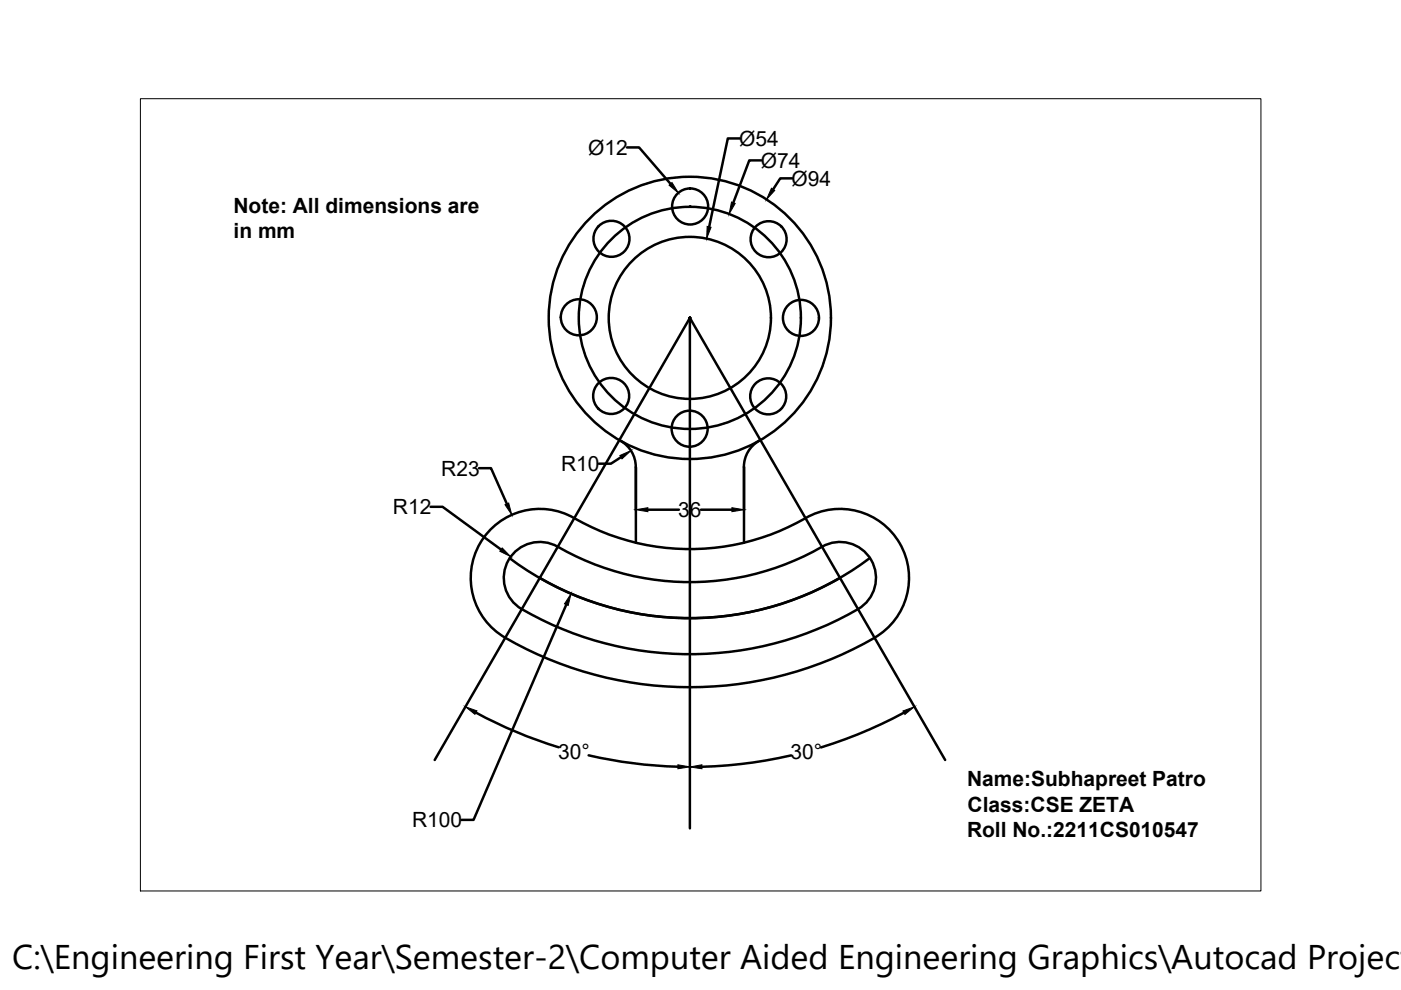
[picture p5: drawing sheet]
<svg xmlns="http://www.w3.org/2000/svg" width="297mm" height="210mm" viewBox="0 0 297 210" stroke-linecap="round" stroke-linejoin="round" font-family="sans-serif">
<!-- layer: 0 -->
<g fill="none" stroke="#000" stroke-width=".53">
<path d="M132.9 31.3h2.6l6.7 7.7M156.9 29.4h-2.6l-3.9 18.7M161.4 34h-2.5l-3.4 9M168 37.8h-2.6l-1.5 2.3M146.3 43.8h.1M146.3 43.7v.2M146.2 67.4h.1M146.3 67.3v108.3M101.6 99.3h2.5l3.4 7.5M131.6 93.5a6.4 6.4 0 0 1 3.2 5.5v16.1M131.7 96.9l-2.2 1.4h-2.5M161 93.5a6.4 6.4 0 0 0-3.3 5.5v16.1"/>
<path d="M91.3 107.5h2.5l12.4 9M104.5 111.8a14.6 14.6 0 0 1 17.3-1.9 49.4 49.4 0 0 0 50.3-.7 14.6 14.6 0 0 1 19 6.7 14.6 14.6 0 0 1-5.7 19.3 78.1 78.1 0 0 1-79.5-.8 14.6 14.6 0 0 1-1.4-22.6zM137.4 108.1h6.5M148.6 108.1h6.6M184.5 118.3a63.6 63.6 0 0 1-76.4 .1M110.6 129.2a71.3 71.3 0 0 0 71.3 0M110.6 129.1a7.6 7.6 0 0 1-2.8-10.4 7.6 7.6 0 0 1 10.5-2.8 56.4 56.4 0 0 0 57-.5 7.6 7.6 0 0 1 9.7 3.8 7.6 7.6 0 0 1-3.1 9.9M114.4 122.5h.1M114.5 122.5a63.7 63.7 0 0 0 63.6 0M114.5 122.5v.1M120.1 128.2l-19.7 45.6h-2.6M100.9 151.1l3.6 1.9 5 2.2 5.1 2 3.8 1.2"/>
<path d="M191.7 151.1l-4.9 2.5-5 2.1-7.7 2.8M92.2 161.1l54.1-93.7 54.1 93.7M124.8 160.1l4 .9 5.4 .8 5.4 .6 4.1 .2M167.7 160.2a94.4 94.4 0 0 1-18.9 2.4"/>
<circle cx="129.6" cy="50.6" r="3.8"/>
<circle cx="146.3" cy="43.8" r="3.8"/>
<circle cx="163" cy="50.7" r="3.8"/>
<circle cx="122.7" cy="67.3" r="3.8"/>
<circle cx="146.3" cy="67.4" r="29.9"/>
<circle cx="146.3" cy="67.4" r="23.6"/>
<circle cx="146.3" cy="67.4" r="17.2"/>
<circle cx="169.8" cy="67.4" r="3.8"/>
<circle cx="129.6" cy="84" r="3.8"/>
<circle cx="146.2" cy="90.9" r="3.8"/>
<circle cx="162.9" cy="84" r="3.8"/>
</g>
<g fill="#000" stroke="#000" stroke-width=".21">
<path d="M141.8 39.3l.7-.6 1.3 2.2zM163.6 39.9l.7 .5-1.8 1.9zM149.9 48l.9 .2-1 2.4zM155.1 42.8l.8 .3-1.3 2.3zM131.4 96.6l2.4-1.1-1.9 1.8zM106.5 116.2l1.8 1.8-2.3-1.1zM107.1 107l.8-.3 .6 2.4zM134.8 108.1l2.6-.5v.9zM155.2 107.6l2.5 .5-2.5 .4zM121.1 125.9l-.6 2.5-.8-.4zM98.7 149.9l2.4 .8-.4 .8zM191.4 150.7l2.5-.8-2 1.6z"/>
<path d="M143.7 162.2l2.6 .4-2.6 .4zM146.3 162.6l2.5-.4v.8z"/>
</g>
<path d="M29.8 20.9h237.5v168h-237.5z" fill="none" stroke="#000" stroke-width=".21"/>
<text font-size="7.3" x="2.6" y="205.5">C:\Engineering First Year\Semester-2\Computer Aided Engineering Graphics\Autocad Project</text>
<g font-size="4.4">
<text x="124.7" y="32.8">Ø12</text>
<text x="156.7" y="30.9">Ø54</text>
<text x="161.3" y="35.5">Ø74</text>
<text x="167.8" y="39.3">Ø94</text>
<text x="49.5" y="45.2">Note: All dimensions are</text>
<text x="49.5" y="50.5">in mm</text>
<text x="93.5" y="100.8">R23</text>
<text x="119" y="99.9">R10</text>
<text x="83.3" y="109">R12</text>
<text x="143.8" y="109.6">36</text>
<text x="118.3" y="160.9">30°</text>
<text x="167.6" y="160.9">30°</text>
<text x="205" y="166.7">Name:Subhapreet Patro</text>
<text x="205.2" y="172.1">Class:CSE ZETA</text>
<text x="87.4" y="175.4">R100</text>
<text x="205" y="177.4">Roll No.:2211CS010547</text>
</g>
</svg>
